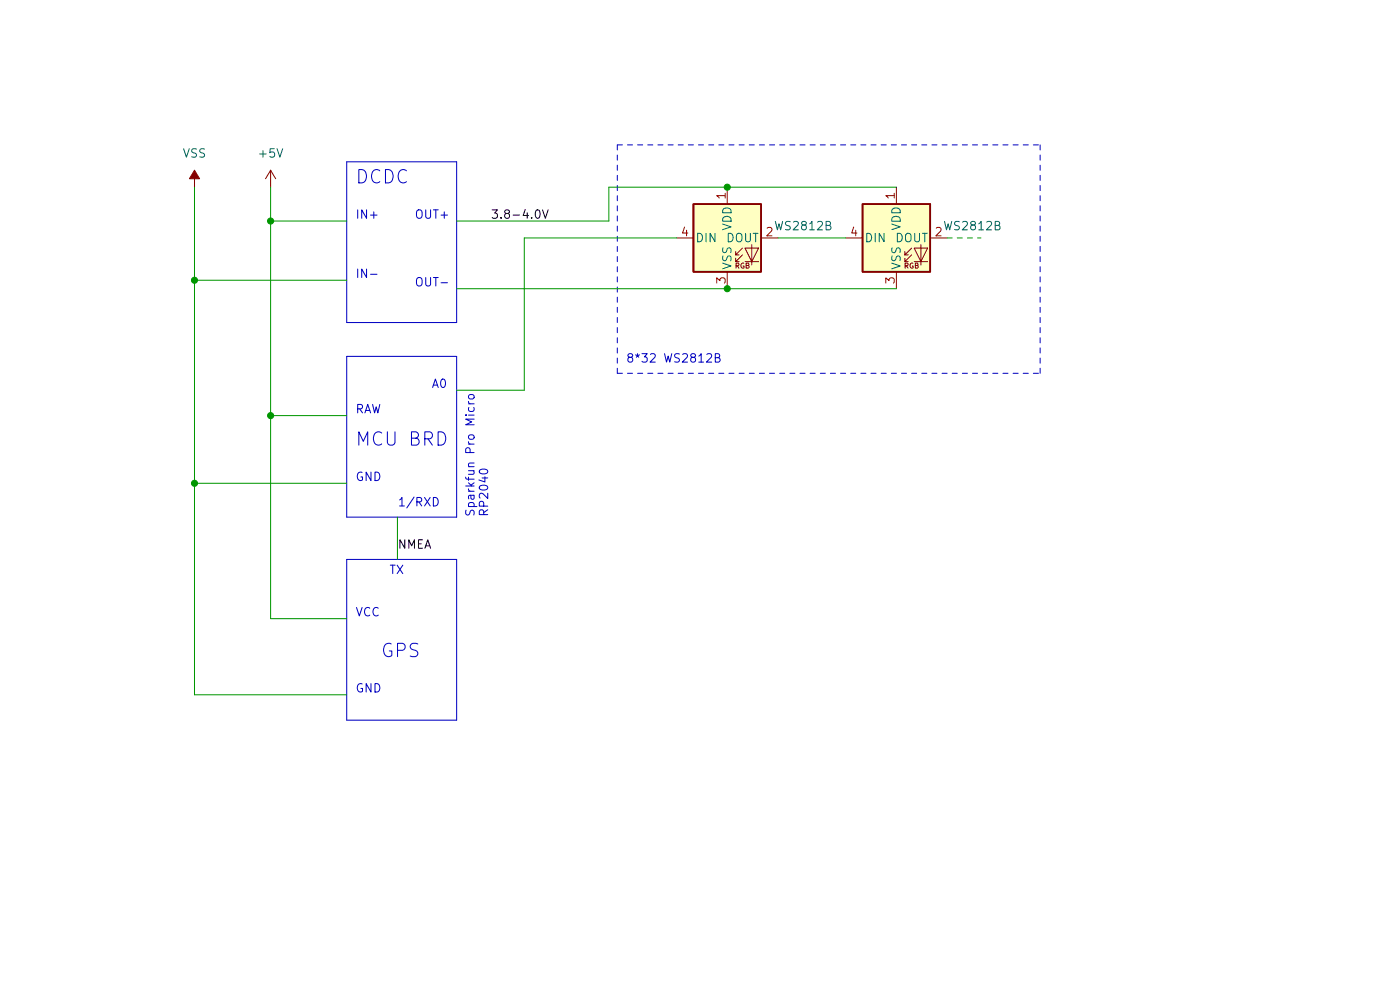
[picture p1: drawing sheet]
<svg xmlns="http://www.w3.org/2000/svg" width="210mm" height="148mm" viewBox="0 0 210 148" stroke-linecap="round" stroke-linejoin="round" font-family="sans-serif">
<g fill="#ffffc2" stroke="#ffffc2" stroke-width=".15">
<path d="M104.1 30.6h10.2v10.2h-10.2z"/>
<path d="M129.5 30.6h10.2v10.2h-10.2z"/>
</g>
<path d="M104.1 30.6h10.2v10.2h-10.2zM129.5 30.6h10.2v10.2h-10.2z" fill="none" stroke="#840000" stroke-width=".25"/>
<g fill="none" stroke="#840000" stroke-width=".15">
<path d="M29.2 25.6v2.5M40.6 25.6l-.7 1.2M40.6 25.6v2.5M40.6 25.6l.8 1.2M101.6 35.7h2.5M109.2 28.1v2.5M110.5 38.3h.5M111.5 38.3l-1 1v-.5M111.5 37.2l-1 1.1v-.5M111.9 37.2h2l-1 2.1zM111.9 39.3h2M112.9 36.7v3.1"/>
<path d="M114.3 35.7h2.5M127 35.7h2.5M134.6 28.1v2.5M135.9 38.3h.5M136.9 38.3l-1 1v-.5M136.9 37.2l-1 1.1v-.5M137.3 37.2h2l-1 2.1zM137.3 39.3h2M138.3 36.7v3.1M139.7 35.7h2.5M109.2 40.8v2.5M134.6 40.8v2.5"/>
</g>
<path d="M29.2 25.6l.8 1.2h-1.6z" fill="#840000" stroke="#840000" stroke-width=".15"/>
<path d="M80.5 31.6l.2-.1a.69 .69 0 0 1 .5 .5 .69 .69 0 0 1-.3 .7l-.1 .1a.69 .69 0 0 1-.3-1.2zM81.5 31.5l.4 1.3 .4-1.3" fill="none" stroke="#0f0f0f" stroke-width=".15"/>
<g fill="none" stroke="#0000c2" stroke-width=".15">
<path d="M52.1 24.3h16.5v24.1h-16.5zM52.1 53.5h16.5v24.1h-16.5zM55.7 41.2h.9M66.2 42.4h1M70.4 59.4l.2-.2h.4l.1 .2 .1 .3-.2 .2h-.4l-.2-.2zM106.2 53.2l.4-.1 .2 .1 .1 .3-.8 .9h.8M107.4 53.7l.6-.1 .1-.1-.1-.3-.6-.1v1.3h.5l.2-.3a.33 .33 0 0 0-.3-.4M65.1 74.7a.64 .64 0 0 1 .7 .6 .64 .64 0 0 1-.7 .7zM70.4 60.3v.2l.2 .1M70.4 60.6h.8M70.4 61.2v.3l.2 .3h.4l.1-.2v-.4M72 70.6a.84 .84 0 0 1 1.3 .1 .68 .68 0 0 1-.7 .5 .68 .68 0 0 1-.6-.5z"/>
<path d="M52.1 84h16.5v24.1h-16.5z"/>
</g>
<path d="M92.7 21.8h63.5M92.7 21.8v34.2M92.7 56h63.5M156.2 56v-34.2" fill="none" stroke="#0000c2" stroke-width=".15" stroke-dasharray=".8 .8"/>
<path d="M29.2 28.1v76.2h22.9M40.6 28.1v64.8h11.5M40.6 33.2h11.5M101.6 35.7h-22.9v22.9h-10.1M116.8 35.7h10.2M134.6 28.1h-43.2v5.1h-22.8M29.2 42.1h22.9M68.6 43.3h66M29.2 72.6h22.9M40.6 62.4h11.5M59.7 77.6v6.4" fill="none" stroke="#009600" stroke-width=".15"/>
<path d="M142.2 35.7h5.1" fill="none" stroke="#009600" stroke-width=".15" stroke-dasharray=".8 .8"/>
<g fill="#009600" stroke="#009600" stroke-width=".15">
<circle cx="40.6" cy="62.4" r=".46"/>
<circle cx="29.2" cy="72.6" r=".46"/>
<circle cx="29.2" cy="42.1" r=".46"/>
<circle cx="40.6" cy="33.2" r=".46"/>
<circle cx="109.2" cy="43.3" r=".46"/>
<circle cx="109.2" cy="28.1" r=".46"/>
</g>
<g font-size="2.8" fill="#0000c2">
<text x="53.3" y="27.6">DCDC</text>
<text x="53.3" y="66.9">MCU BRD</text>
<text x="57.1" y="98.7">GPS</text>
</g>
<g font-size="1.8" fill="#006464">
<text x="27.4" y="23.7">VSS</text>
<text x="39" y="23.7">+5V</text>
<text x="109.9" y="34.6" transform="rotate(-90 109.9 34.6)">VDD</text>
<text x="116.6" y="34.6">WS2812B</text>
<text x="135.3" y="34.6" transform="rotate(-90 135.3 34.6)">VDD</text>
<text x="142" y="34.6">WS2812B</text>
<text x="104.4" y="36.4">DIN</text>
<text x="109" y="36.4">DOUT</text>
<text x="109.9" y="40.5" transform="rotate(-90 109.9 40.5)">VSS</text>
<text x="129.8" y="36.4">DIN</text>
<text x="134.4" y="36.4">DOUT</text>
<text x="135.3" y="40.5" transform="rotate(-90 135.3 40.5)">VSS</text>
</g>
<g font-size="1.8" fill="#a90000">
<text x="109" y="29.9" transform="rotate(-90 109 29.9)">1</text>
<text x="134.4" y="29.9" transform="rotate(-90 134.4 29.9)">1</text>
<text x="102.4" y="35.5">4</text>
<text x="115.1" y="35.5">2</text>
<text x="127.8" y="35.5">4</text>
<text x="140.5" y="35.5">2</text>
<text x="109" y="42.6" transform="rotate(-90 109 42.6)">3</text>
<text x="134.4" y="42.6" transform="rotate(-90 134.4 42.6)">3</text>
</g>
<g font-size="1.8" fill="#0000c2">
<text x="53.3" y="32.8">IN+</text>
<text x="62.2" y="32.8">OUT+</text>
<text x="53.3" y="41.7">IN-</text>
<text x="62.2" y="43">OUT-</text>
<text x="64.8" y="58.2">A0</text>
<text x="94" y="54.4">8*32 WS2812B</text>
<text x="53.3" y="62">RAW</text>
<text x="53.3" y="72.2">GND</text>
<text x="59.7" y="76">1/RXD</text>
<text x="71.3" y="77.6" transform="rotate(-90 71.3 77.6)">Sparkfun Pro Micro</text>
<text x="73.3" y="77.6" transform="rotate(-90 73.3 77.6)">RP2040</text>
<text x="58.4" y="86.2">TX</text>
<text x="53.3" y="92.5">VCC</text>
<text x="53.3" y="104">GND</text>
</g>
<g font-size="1.8" fill="#0f0f0f">
<text x="73.7" y="32.8">3.8-4.0V</text>
<text x="59.7" y="82.4">NMEA</text>
</g>
<g font-size="1.1" fill="#840000">
<text x="110.3" y="40.3">RGB</text>
<text x="135.7" y="40.3">RGB</text>
</g>
</svg>
